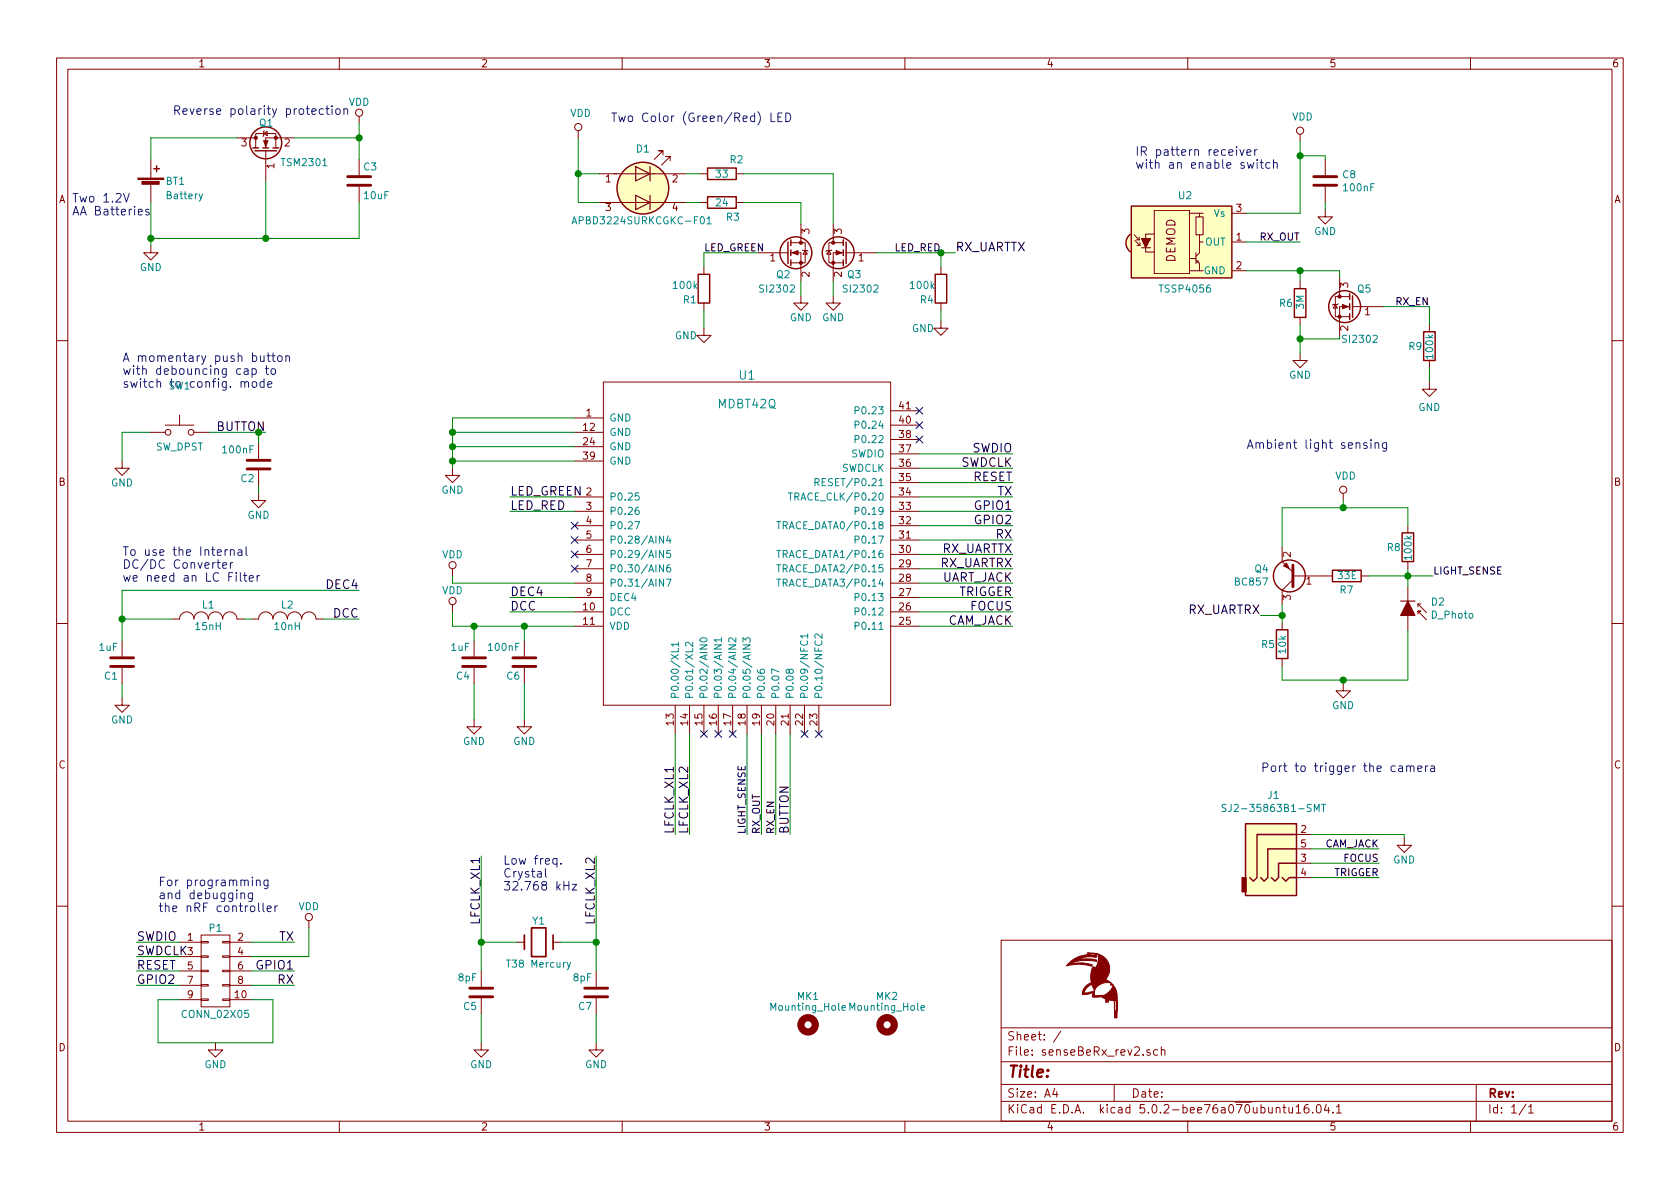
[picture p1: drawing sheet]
EESchema Schematic File Version 4
LIBS:senseBeRx_rev2-cache
EELAYER 26 0
EELAYER END
$Descr A4 11693 8268
encoding utf-8
Sheet 1 1
Title ""
Date ""
Rev ""
Comp ""
Comment1 ""
Comment2 ""
Comment3 ""
Comment4 ""
$EndDescr
$Comp
L senseBeRx_rev2-rescue:TSSP40xx-senseBeRx_rev1 U2
U 1 1
P 8275 1675
F 0 "U2" H 8250 2000 50  0000 C CNN
F 1 "TSSP4056" H 8250 1350 50  0000 C CNN
F 2 "OptoDevice:Vishay_MINIMOLD-3Pin" H 8225 1300 50  0001 C CNN
F 3 "http://www.vishay.com/docs/82462/tsop581.pdf" H 8925 1975 50  0001 C CNN
	1    8275 1675
	1    0    0    -1  
$EndComp
Wire Wire Line
	8675 1475 9050 1475
Wire Wire Line
	9050 1475 9050 1075
$Comp
L senseBeRx_rev2-rescue:VDD-senseBeRx_rev1 #PWR020
U 1 1
P 9050 975
F 0 "#PWR020" H 9050 825 50  0001 C CNN
F 1 "VDD" H 9067 1148 50  0000 C CNN
F 2 "" H 9050 975 60  0000 C CNN
F 3 "" H 9050 975 60  0000 C CNN
	1    9050 975 
	1    0    0    -1  
$EndComp
Wire Wire Line
	8675 1675 9050 1675
Wire Wire Line
	8675 1875 9050 1875
Wire Wire Line
	9050 1875 9050 1950
$Comp
L senseBeRx_rev2-rescue:R-senseBeRx_rev1 R6
U 1 1
P 9050 2100
F 0 "R6" H 8900 2100 50  0000 L CNN
F 1 "3M" V 9050 2050 50  0000 L CNN
F 2 "Resistor_SMD:R_0603_1608Metric_Pad1.05x0.95mm_HandSolder" V 8980 2100 30  0001 C CNN
F 3 "" H 9050 2100 30  0000 C CNN
	1    9050 2100
	1    0    0    -1  
$EndComp
$Comp
L senseBeRx_rev2-rescue:GND-senseBeRx_rev1 #PWR021
U 1 1
P 9050 2450
F 0 "#PWR021" H 9050 2200 50  0001 C CNN
F 1 "GND" H 9050 2300 50  0000 C CNN
F 2 "" H 9050 2450 60  0000 C CNN
F 3 "" H 9050 2450 60  0000 C CNN
	1    9050 2450
	1    0    0    -1  
$EndComp
$Comp
L senseBeRx_rev2-rescue:C-senseBeRx_rev1 C8
U 1 1
P 9225 1250
F 0 "C8" H 9340 1296 50  0000 L CNN
F 1 "100nF" H 9340 1205 50  0000 L CNN
F 2 "Capacitor_SMD:C_0603_1608Metric_Pad1.05x0.95mm_HandSolder" H 9263 1100 30  0001 C CNN
F 3 "" H 9225 1250 60  0000 C CNN
	1    9225 1250
	1    0    0    -1  
$EndComp
$Comp
L senseBeRx_rev2-rescue:GND-senseBeRx_rev1 #PWR022
U 1 1
P 9225 1450
F 0 "#PWR022" H 9225 1200 50  0001 C CNN
F 1 "GND" H 9225 1300 50  0000 C CNN
F 2 "" H 9225 1450 60  0000 C CNN
F 3 "" H 9225 1450 60  0000 C CNN
	1    9225 1450
	1    0    0    -1  
$EndComp
Wire Wire Line
	9225 1400 9225 1450
Wire Wire Line
	9050 1075 9225 1075
Wire Wire Line
	9225 1075 9225 1100
Connection ~ 9050 1075
Wire Wire Line
	9050 1075 9050 975 
Text Label 9050 1675 2    50   ~ 0
RX_OUT
Wire Wire Line
	4175 1400 4025 1400
Wire Wire Line
	4025 1400 4025 1200
Wire Wire Line
	4025 1200 4175 1200
Wire Wire Line
	4025 1200 4025 950 
Connection ~ 4025 1200
$Comp
L senseBeRx_rev2-rescue:VDD-senseBeRx_rev1 #PWR014
U 1 1
P 4025 950
F 0 "#PWR014" H 4025 800 50  0001 C CNN
F 1 "VDD" H 4042 1123 50  0000 C CNN
F 2 "" H 4025 950 60  0000 C CNN
F 3 "" H 4025 950 60  0000 C CNN
	1    4025 950 
	1    0    0    -1  
$EndComp
$Comp
L senseBeRx_rev2-rescue:LED_Dual_ACAC-senseBeRx_rev1 D1
U 1 1
P 4475 1300
F 0 "D1" H 4475 1575 50  0000 C CNN
F 1 " APBD3224SURKCGKC-F01" H 4450 1075 50  0000 C CNN
F 2 "senseBeRx_rev1_fp:LED_APBD3224SURKCGKC-F01" H 4505 1300 50  0001 C CNN
F 3 "~" H 4505 1300 50  0001 C CNN
	1    4475 1300
	1    0    0    -1  
$EndComp
$Comp
L senseBeRx_rev2-rescue:R-senseBeRx_rev1 R2
U 1 1
P 5025 1200
F 0 "R2" V 4925 1250 50  0000 L CNN
F 1 "33" V 5025 1150 50  0000 L CNN
F 2 "Resistor_SMD:R_0603_1608Metric_Pad1.05x0.95mm_HandSolder" V 4955 1200 30  0001 C CNN
F 3 "" H 5025 1200 30  0000 C CNN
	1    5025 1200
	0    1    1    0   
$EndComp
$Comp
L senseBeRx_rev2-rescue:R-senseBeRx_rev1 R3
U 1 1
P 5025 1400
F 0 "R3" V 5125 1425 50  0000 L CNN
F 1 "24" V 5025 1350 50  0000 L CNN
F 2 "Resistor_SMD:R_0603_1608Metric_Pad1.05x0.95mm_HandSolder" V 4955 1400 30  0001 C CNN
F 3 "" H 5025 1400 30  0000 C CNN
	1    5025 1400
	0    1    1    0   
$EndComp
Wire Wire Line
	4775 1200 4875 1200
Wire Wire Line
	4775 1400 4875 1400
Wire Wire Line
	5175 1200 5800 1200
Wire Wire Line
	5175 1400 5575 1400
Wire Wire Line
	5575 1400 5575 1550
Text Label 9950 2125 2    50   ~ 0
RX_EN
Wire Wire Line
	9625 2125 9950 2125
Wire Wire Line
	9325 2350 9325 2325
Wire Wire Line
	9050 2350 9325 2350
Wire Wire Line
	9325 1875 9325 1925
Wire Wire Line
	9050 1875 9325 1875
$Comp
L Transistor_FET:2N7002 Q5
U 1 1
P 9425 2125
F 0 "Q5" H 9300 2250 50  0000 L CNN
F 1 "SI2302" H 9250 1900 50  0000 L CNN
F 2 "Package_TO_SOT_SMD:SOT-23_Handsoldering" H 9625 2225 50  0001 C CNN
F 3 "~" H 9425 2125 50  0001 C CNN
	1    9425 2125
	-1   0    0    -1  
$EndComp
Wire Wire Line
	9050 2250 9050 2350
Text Label 6550 1750 2    50   ~ 0
LED_RED
$Comp
L Transistor_FET:2N7002 Q3
U 1 1
P 5900 1750
F 0 "Q3" H 5800 1600 50  0000 L CNN
F 1 "SI2302" H 5675 1500 50  0000 L CNN
F 2 "Package_TO_SOT_SMD:SOT-23_Handsoldering" H 6100 1850 50  0001 C CNN
F 3 "~" H 5900 1750 50  0001 C CNN
	1    5900 1750
	-1   0    0    -1  
$EndComp
$Comp
L Transistor_FET:2N7002 Q2
U 1 1
P 5475 1750
F 0 "Q2" H 5400 1600 50  0000 L CNN
F 1 "SI2302" H 5275 1500 50  0000 L CNN
F 2 "Package_TO_SOT_SMD:SOT-23_Handsoldering" H 5675 1850 50  0001 C CNN
F 3 "~" H 5475 1750 50  0001 C CNN
	1    5475 1750
	1    0    0    -1  
$EndComp
Wire Wire Line
	5800 1200 5800 1550
$Comp
L senseBeRx_rev2-rescue:GND-senseBeRx_rev1 #PWR017
U 1 1
P 5575 2050
F 0 "#PWR017" H 5575 1800 50  0001 C CNN
F 1 "GND" H 5575 1900 50  0000 C CNN
F 2 "" H 5575 2050 60  0000 C CNN
F 3 "" H 5575 2050 60  0000 C CNN
	1    5575 2050
	1    0    0    -1  
$EndComp
$Comp
L senseBeRx_rev2-rescue:GND-senseBeRx_rev1 #PWR018
U 1 1
P 5800 2050
F 0 "#PWR018" H 5800 1800 50  0001 C CNN
F 1 "GND" H 5800 1900 50  0000 C CNN
F 2 "" H 5800 2050 60  0000 C CNN
F 3 "" H 5800 2050 60  0000 C CNN
	1    5800 2050
	1    0    0    -1  
$EndComp
Wire Wire Line
	5575 1950 5575 2050
Wire Wire Line
	5800 1950 5800 2050
Connection ~ 9050 1875
Connection ~ 9050 2350
Wire Wire Line
	9050 2350 9050 2450
$Comp
L senseBeRx_rev2-rescue:D_Photo-senseBeRx_rev1 D2
U 1 1
P 9800 4275
F 0 "D2" V 9704 4432 50  0000 L CNN
F 1 "D_Photo" V 9795 4432 50  0000 L CNN
F 2 "LED_THT:LED_D5.0mm" H 9750 4275 50  0001 C CNN
F 3 "~" H 9750 4275 50  0001 C CNN
	1    9800 4275
	0    1    1    0   
$EndComp
$Comp
L senseBeRx_rev2-rescue:R-senseBeRx_rev1 R8
U 1 1
P 9800 3800
F 0 "R8" H 9650 3800 50  0000 L CNN
F 1 "100k" V 9800 3700 50  0000 L CNN
F 2 "Resistor_SMD:R_0603_1608Metric_Pad1.05x0.95mm_HandSolder" V 9730 3800 30  0001 C CNN
F 3 "" H 9800 3800 30  0000 C CNN
	1    9800 3800
	1    0    0    -1  
$EndComp
$Comp
L senseBeRx_rev2-rescue:GND-senseBeRx_rev1 #PWR024
U 1 1
P 9350 4750
F 0 "#PWR024" H 9350 4500 50  0001 C CNN
F 1 "GND" H 9350 4600 50  0000 C CNN
F 2 "" H 9350 4750 60  0000 C CNN
F 3 "" H 9350 4750 60  0000 C CNN
	1    9350 4750
	1    0    0    -1  
$EndComp
$Comp
L senseBeRx_rev2-rescue:VDD-senseBeRx_rev1 #PWR023
U 1 1
P 9350 3475
F 0 "#PWR023" H 9350 3325 50  0001 C CNN
F 1 "VDD" H 9367 3648 50  0000 C CNN
F 2 "" H 9350 3475 60  0000 C CNN
F 3 "" H 9350 3475 60  0000 C CNN
	1    9350 3475
	1    0    0    -1  
$EndComp
Text Label 9975 4000 0    50   ~ 0
LIGHT_SENSE
$Comp
L Device:Battery_Cell BT1
U 1 1
P 1050 1300
F 0 "BT1" H 1150 1350 50  0000 L CNN
F 1 "Battery" H 1150 1250 50  0000 L CNN
F 2 "senseBeRx_rev2_fp:AA_BAT_Holder" H 1050 1340 60  0001 C CNN
F 3 "" V 1050 1340 60  0000 C CNN
	1    1050 1300
	1    0    0    -1  
$EndComp
$Comp
L senseBeRx_rev2-rescue:Crystal-senseBeRx_rev1 Y1
U 1 1
P 3750 6550
F 0 "Y1" H 3750 6700 50  0000 C CNN
F 1 "T38 Mercury" H 3750 6400 50  0000 C CNN
F 2 "Crystal:Crystal_C38-LF_D3.0mm_L8.0mm_Vertical" H 3750 6550 50  0001 C CNN
F 3 "" H 3750 6550 50  0000 C CNN
	1    3750 6550
	1    0    0    -1  
$EndComp
$Comp
L senseBeRx_rev2-rescue:LOGO-senseBeRx_rev1 #G1
U 1 1
P 7600 6850
F 0 "#G1" H 7600 6652 60  0001 C CNN
F 1 "LOGO" H 7600 7048 60  0001 C CNN
F 2 "sense_rev3_fp:LOGO" H 7600 6850 60  0001 C CNN
F 3 "" H 7600 6850 60  0001 C CNN
	1    7600 6850
	1    0    0    -1  
$EndComp
$Comp
L senseBeRx_rev2-rescue:MDBT42Q-senseBeRx_rev1 U1
U 1 1
P 5200 3550
F 0 "U1" H 5200 4500 60  0000 C CNN
F 1 "MDBT42Q" H 5200 4300 60  0000 C CNN
F 2 "senseBeRx_rev1_fp:mdbt42Q" H 5000 4650 60  0001 C CNN
F 3 "" H 5000 4650 60  0000 C CNN
	1    5200 3550
	1    0    0    -1  
$EndComp
$Comp
L senseBeRx_rev2-rescue:C-senseBeRx_rev1 C3
U 1 1
P 2500 1250
F 0 "C3" H 2525 1350 50  0000 L CNN
F 1 "10uF" H 2525 1150 50  0000 L CNN
F 2 "Capacitor_SMD:C_0805_2012Metric_Pad1.15x1.40mm_HandSolder" H 2538 1100 30  0001 C CNN
F 3 "" H 2500 1250 60  0000 C CNN
	1    2500 1250
	1    0    0    -1  
$EndComp
$Comp
L senseBeRx_rev2-rescue:Mounting_Hole-senseBeRx_rev1 MK1
U 1 1
P 5625 7125
F 0 "MK1" H 5625 7325 50  0000 C CNN
F 1 "Mounting_Hole" H 5625 7250 50  0000 C CNN
F 2 "MountingHole:MountingHole_3mm" H 5625 7125 50  0001 C CNN
F 3 "" H 5625 7125 50  0001 C CNN
	1    5625 7125
	1    0    0    -1  
$EndComp
$Comp
L senseBeRx_rev2-rescue:GND-senseBeRx_rev1 #PWR03
U 1 1
P 1050 1700
F 0 "#PWR03" H 1050 1450 50  0001 C CNN
F 1 "GND" H 1050 1550 50  0000 C CNN
F 2 "" H 1050 1700 60  0000 C CNN
F 3 "" H 1050 1700 60  0000 C CNN
	1    1050 1700
	1    0    0    -1  
$EndComp
$Comp
L senseBeRx_rev2-rescue:VDD-senseBeRx_rev1 #PWR07
U 1 1
P 2500 850
F 0 "#PWR07" H 2500 700 50  0001 C CNN
F 1 "VDD" H 2500 1000 50  0000 C CNN
F 2 "" H 2500 850 60  0000 C CNN
F 3 "" H 2500 850 60  0000 C CNN
	1    2500 850 
	1    0    0    -1  
$EndComp
$Comp
L senseBeRx_rev2-rescue:CONN_02X05-senseBeRx_rev1 P1
U 1 1
P 1500 6750
F 0 "P1" H 1500 7050 50  0000 C CNN
F 1 "CONN_02X05" H 1500 6450 50  0000 C CNN
F 2 "senseBeRx_rev2_fp:prog_connect" H 1500 5550 60  0001 C CNN
F 3 "" H 1500 5550 60  0000 C CNN
	1    1500 6750
	1    0    0    -1  
$EndComp
$Comp
L senseBeRx_rev2-rescue:Mounting_Hole-senseBeRx_rev1 MK2
U 1 1
P 6175 7125
F 0 "MK2" H 6175 7325 50  0000 C CNN
F 1 "Mounting_Hole" H 6175 7250 50  0000 C CNN
F 2 "MountingHole:MountingHole_3mm" H 6175 7125 50  0001 C CNN
F 3 "" H 6175 7125 50  0001 C CNN
	1    6175 7125
	1    0    0    -1  
$EndComp
$Comp
L senseBeRx_rev2-rescue:INDUCTOR_SMALL-senseBeRx_rev1 L2
U 1 1
P 2000 4300
F 0 "L2" H 2000 4400 50  0000 C CNN
F 1 "10nH" H 2000 4250 50  0000 C CNN
F 2 "Inductor_SMD:L_0603_1608Metric_Pad1.05x0.95mm_HandSolder" H 2000 4300 60  0001 C CNN
F 3 "" H 2000 4300 60  0000 C CNN
	1    2000 4300
	1    0    0    -1  
$EndComp
$Comp
L senseBeRx_rev2-rescue:GND-senseBeRx_rev1 #PWR01
U 1 1
P 850 3200
F 0 "#PWR01" H 850 2950 50  0001 C CNN
F 1 "GND" H 850 3050 50  0000 C CNN
F 2 "" H 850 3200 60  0000 C CNN
F 3 "" H 850 3200 60  0000 C CNN
	1    850  3200
	1    0    0    -1  
$EndComp
$Comp
L senseBeRx_rev2-rescue:GND-senseBeRx_rev1 #PWR012
U 1 1
P 3350 7250
F 0 "#PWR012" H 3350 7000 50  0001 C CNN
F 1 "GND" H 3350 7100 50  0000 C CNN
F 2 "" H 3350 7250 60  0000 C CNN
F 3 "" H 3350 7250 60  0000 C CNN
	1    3350 7250
	1    0    0    -1  
$EndComp
$Comp
L senseBeRx_rev2-rescue:GND-senseBeRx_rev1 #PWR015
U 1 1
P 4150 7250
F 0 "#PWR015" H 4150 7000 50  0001 C CNN
F 1 "GND" H 4150 7100 50  0000 C CNN
F 2 "" H 4150 7250 60  0000 C CNN
F 3 "" H 4150 7250 60  0000 C CNN
	1    4150 7250
	1    0    0    -1  
$EndComp
$Comp
L senseBeRx_rev2-rescue:GND-senseBeRx_rev1 #PWR04
U 1 1
P 1500 7300
F 0 "#PWR04" H 1500 7050 50  0001 C CNN
F 1 "GND" H 1500 7150 50  0000 C CNN
F 2 "" H 1500 7300 60  0000 C CNN
F 3 "" H 1500 7300 60  0000 C CNN
	1    1500 7300
	1    0    0    -1  
$EndComp
$Comp
L senseBeRx_rev2-rescue:GND-senseBeRx_rev1 #PWR011
U 1 1
P 3300 5000
F 0 "#PWR011" H 3300 4750 50  0001 C CNN
F 1 "GND" H 3300 4850 50  0000 C CNN
F 2 "" H 3300 5000 60  0000 C CNN
F 3 "" H 3300 5000 60  0000 C CNN
	1    3300 5000
	1    0    0    -1  
$EndComp
$Comp
L senseBeRx_rev2-rescue:GND-senseBeRx_rev1 #PWR013
U 1 1
P 3650 5000
F 0 "#PWR013" H 3650 4750 50  0001 C CNN
F 1 "GND" H 3650 4850 50  0000 C CNN
F 2 "" H 3650 5000 60  0000 C CNN
F 3 "" H 3650 5000 60  0000 C CNN
	1    3650 5000
	1    0    0    -1  
$EndComp
$Comp
L senseBeRx_rev2-rescue:GND-senseBeRx_rev1 #PWR08
U 1 1
P 3150 3250
F 0 "#PWR08" H 3150 3000 50  0001 C CNN
F 1 "GND" H 3150 3100 50  0000 C CNN
F 2 "" H 3150 3250 60  0000 C CNN
F 3 "" H 3150 3250 60  0000 C CNN
	1    3150 3250
	1    0    0    -1  
$EndComp
NoConn ~ 4000 3850
NoConn ~ 4900 5100
NoConn ~ 5000 5100
NoConn ~ 5600 5100
NoConn ~ 5700 5100
NoConn ~ 6400 2850
NoConn ~ 6400 2950
NoConn ~ 6400 3050
Text Label 5500 5800 1    60   ~ 0
BUTTON
Text Label 3550 3550 0    60   ~ 0
LED_RED
Text Label 3550 3450 0    60   ~ 0
LED_GREEN
Text Label 3550 4150 0    60   ~ 0
DEC4
Text Label 3550 4250 0    60   ~ 0
DCC
Text Label 7050 3150 2    60   ~ 0
SWDIO
Text Label 7050 3250 2    60   ~ 0
SWDCLK
Text Label 7050 3350 2    60   ~ 0
RESET
Text Label 7050 3750 2    60   ~ 0
RX
Text Label 7050 3450 2    60   ~ 0
TX
Text Label 7050 3550 2    60   ~ 0
GPIO1
Text Label 7050 3650 2    60   ~ 0
GPIO2
$Comp
L senseBeRx_rev2-rescue:VDD-senseBeRx_rev1 #PWR010
U 1 1
P 3150 4250
F 0 "#PWR010" H 3150 4100 50  0001 C CNN
F 1 "VDD" H 3150 4400 50  0000 C CNN
F 2 "" H 3150 4250 60  0000 C CNN
F 3 "" H 3150 4250 60  0000 C CNN
	1    3150 4250
	1    0    0    -1  
$EndComp
Text Label 2500 4100 2    60   ~ 0
DEC4
Text Label 2500 4300 2    60   ~ 0
DCC
Text Label 4700 5800 1    60   ~ 0
LFCLK_XL1
Text Label 4800 5800 1    60   ~ 0
LFCLK_XL2
NoConn ~ 4000 3950
Text Label 3350 5950 3    60   ~ 0
LFCLK_XL1
Text Label 4150 5950 3    60   ~ 0
LFCLK_XL2
Text Label 1850 3000 2    60   ~ 0
BUTTON
Text Label 950  6550 0    60   ~ 0
SWDIO
Text Label 950  6650 0    60   ~ 0
SWDCLK
Text Label 950  6750 0    60   ~ 0
RESET
Text Label 2050 6850 2    60   ~ 0
RX
Text Label 2050 6550 2    60   ~ 0
TX
Text Label 2050 6750 2    60   ~ 0
GPIO1
Text Label 950  6850 0    60   ~ 0
GPIO2
$Comp
L senseBeRx_rev2-rescue:VDD-senseBeRx_rev1 #PWR06
U 1 1
P 2150 6450
F 0 "#PWR06" H 2150 6300 50  0001 C CNN
F 1 "VDD" H 2150 6600 50  0000 C CNN
F 2 "" H 2150 6450 60  0000 C CNN
F 3 "" H 2150 6450 60  0000 C CNN
	1    2150 6450
	1    0    0    -1  
$EndComp
$Comp
L senseBeRx_rev2-rescue:C-senseBeRx_rev1 C7
U 1 1
P 4150 6900
F 0 "C7" H 4175 7000 50  0000 L CNN
F 1 "8pF" H 4175 6800 50  0000 L CNN
F 2 "Capacitor_SMD:C_0603_1608Metric_Pad1.05x0.95mm_HandSolder" H 4188 6750 30  0001 C CNN
F 3 "" H 4150 6900 60  0000 C CNN
	1    4150 6900
	-1   0    0    1   
$EndComp
$Comp
L senseBeRx_rev2-rescue:C-senseBeRx_rev1 C5
U 1 1
P 3350 6900
F 0 "C5" H 3375 7000 50  0000 L CNN
F 1 "8pF" H 3375 6800 50  0000 L CNN
F 2 "Capacitor_SMD:C_0603_1608Metric_Pad1.05x0.95mm_HandSolder" H 3388 6750 30  0001 C CNN
F 3 "" H 3350 6900 60  0000 C CNN
	1    3350 6900
	-1   0    0    1   
$EndComp
$Comp
L senseBeRx_rev2-rescue:C-senseBeRx_rev1 C4
U 1 1
P 3300 4600
F 0 "C4" H 3325 4700 50  0000 L CNN
F 1 "1uF" H 3325 4500 50  0000 L CNN
F 2 "Capacitor_SMD:C_0603_1608Metric_Pad1.05x0.95mm_HandSolder" H 3338 4450 30  0001 C CNN
F 3 "" H 3300 4600 60  0000 C CNN
	1    3300 4600
	-1   0    0    1   
$EndComp
$Comp
L senseBeRx_rev2-rescue:C-senseBeRx_rev1 C6
U 1 1
P 3650 4600
F 0 "C6" H 3675 4700 50  0000 L CNN
F 1 "100nF" H 3675 4500 50  0000 L CNN
F 2 "Capacitor_SMD:C_0603_1608Metric_Pad1.05x0.95mm_HandSolder" H 3688 4450 30  0001 C CNN
F 3 "" H 3650 4600 60  0000 C CNN
	1    3650 4600
	-1   0    0    1   
$EndComp
$Comp
L senseBeRx_rev2-rescue:C-senseBeRx_rev1 C1
U 1 1
P 850 4600
F 0 "C1" H 875 4700 50  0000 L CNN
F 1 "1uF" H 875 4500 50  0000 L CNN
F 2 "Capacitor_SMD:C_0603_1608Metric_Pad1.05x0.95mm_HandSolder" H 888 4450 30  0001 C CNN
F 3 "" H 850 4600 60  0000 C CNN
	1    850  4600
	-1   0    0    1   
$EndComp
$Comp
L senseBeRx_rev2-rescue:INDUCTOR_SMALL-senseBeRx_rev1 L1
U 1 1
P 1450 4300
F 0 "L1" H 1450 4400 50  0000 C CNN
F 1 "15nH" H 1450 4250 50  0000 C CNN
F 2 "Inductor_SMD:L_0603_1608Metric_Pad1.05x0.95mm_HandSolder" H 1450 4300 60  0001 C CNN
F 3 "" H 1450 4300 60  0000 C CNN
	1    1450 4300
	1    0    0    -1  
$EndComp
$Comp
L Transistor_FET:2N7002 Q1
U 1 1
P 1850 1050
F 0 "Q1" V 2050 1100 50  0000 R CNN
F 1 "TSM2301" V 1775 950 50  0000 R CNN
F 2 "Package_TO_SOT_SMD:SOT-23_Handsoldering" H 2050 1150 29  0001 C CNN
F 3 "" H 1850 1050 60  0000 C CNN
	1    1850 1050
	0    -1   -1   0   
$EndComp
$Comp
L senseBeRx_rev2-rescue:VDD-senseBeRx_rev1 #PWR09
U 1 1
P 3150 4000
F 0 "#PWR09" H 3150 3850 50  0001 C CNN
F 1 "VDD" H 3150 4150 50  0000 C CNN
F 2 "" H 3150 4000 60  0000 C CNN
F 3 "" H 3150 4000 60  0000 C CNN
	1    3150 4000
	1    0    0    -1  
$EndComp
Wire Wire Line
	1050 1650 1850 1650
Wire Wire Line
	2500 1650 2500 1400
Wire Wire Line
	1050 1400 1050 1650
Wire Wire Line
	1850 1250 1850 1650
Connection ~ 1850 1650
Wire Wire Line
	1050 1100 1050 950 
Wire Wire Line
	1050 950  1650 950 
Wire Wire Line
	1050 3000 850  3000
Wire Wire Line
	850  3000 850  3200
Wire Wire Line
	1450 3000 1800 3000
Wire Wire Line
	850  4100 850  4300
Wire Wire Line
	850  4300 1200 4300
Wire Wire Line
	850  4750 850  4850
Wire Wire Line
	850  4100 2500 4100
Connection ~ 850  4300
Wire Wire Line
	3150 4350 3300 4350
Wire Wire Line
	3300 4450 3300 4350
Connection ~ 3300 4350
Wire Wire Line
	3650 4450 3650 4350
Connection ~ 3650 4350
Wire Wire Line
	3300 4750 3300 5000
Wire Wire Line
	3350 5950 3350 6550
Wire Wire Line
	3900 6550 4150 6550
Wire Wire Line
	4150 5950 4150 6550
Wire Wire Line
	3350 7050 3350 7250
Wire Wire Line
	4150 7050 4150 7250
Connection ~ 4150 6550
Wire Wire Line
	3600 6550 3350 6550
Connection ~ 3350 6550
Wire Wire Line
	3150 2900 3150 3000
Wire Wire Line
	3150 2900 4000 2900
Wire Wire Line
	4000 3000 3150 3000
Connection ~ 3150 3000
Wire Wire Line
	4000 3100 3150 3100
Connection ~ 3150 3100
Wire Wire Line
	4000 3200 3150 3200
Connection ~ 3150 3200
Wire Wire Line
	3550 4250 4000 4250
Wire Wire Line
	4700 5800 4700 5100
Wire Wire Line
	4800 5100 4800 5800
Wire Wire Line
	6400 3150 7050 3150
Wire Wire Line
	6400 3250 7050 3250
Wire Wire Line
	7050 3350 6400 3350
Wire Wire Line
	7050 3550 6400 3550
Wire Wire Line
	6400 3650 7050 3650
Wire Wire Line
	7050 3750 6400 3750
Wire Wire Line
	950  6550 1250 6550
Wire Wire Line
	1250 6750 950  6750
Wire Wire Line
	950  6850 1250 6850
Wire Wire Line
	1750 6850 2050 6850
Wire Wire Line
	3150 4250 3150 4350
Wire Wire Line
	3650 4750 3650 5000
Wire Wire Line
	3150 4000 3150 4050
Wire Wire Line
	3150 4050 4000 4050
Wire Wire Line
	1750 4300 1700 4300
Wire Wire Line
	2500 4300 2250 4300
Wire Wire Line
	3550 4150 4000 4150
Wire Wire Line
	2500 850  2500 950 
Wire Wire Line
	2050 950  2500 950 
Connection ~ 2500 950 
Connection ~ 1050 1650
Wire Wire Line
	950  6650 1250 6650
Wire Wire Line
	2150 6450 2150 6650
Wire Wire Line
	3550 3450 4000 3450
Wire Wire Line
	2150 6650 1750 6650
Wire Wire Line
	2050 6550 1750 6550
Wire Wire Line
	1750 6750 2050 6750
Wire Wire Line
	1100 7250 1100 6950
Wire Wire Line
	1900 7250 1900 6950
Wire Wire Line
	1100 6950 1250 6950
Wire Wire Line
	1900 6950 1750 6950
Wire Wire Line
	3550 3550 4000 3550
Wire Wire Line
	6400 3450 7050 3450
Wire Wire Line
	1850 1650 2500 1650
Wire Wire Line
	850  4300 850  4450
Wire Wire Line
	3300 4350 3650 4350
Wire Wire Line
	3650 4350 4000 4350
Wire Wire Line
	4150 6550 4150 6750
Wire Wire Line
	3350 6550 3350 6750
Wire Wire Line
	3150 3000 3150 3100
Wire Wire Line
	3150 3100 3150 3200
Wire Wire Line
	3150 3200 3150 3250
Wire Wire Line
	2500 950  2500 1100
Wire Wire Line
	1050 1650 1050 1700
Text Notes 500  1500 0    60   ~ 0
Two 1.2V \nAA Batteries
Text Notes 1200 800  0    60   ~ 0
Reverse polarity protection
Text Notes 4250 850  0    60   ~ 0
Two Color (Green/Red) LED
Text Notes 850  2700 0    60   ~ 0
A momentary push button \nwith debouncing cap to \nswitch to config. mode
Text Notes 850  4050 0    60   ~ 0
To use the Internal \nDC/DC Converter \nwe need an LC Filter
Text Notes 1100 6350 0    60   ~ 0
For programming \nand debugging \nthe nRF controller
Text Notes 3500 6200 0    60   ~ 0
Low freq. \nCrystal\n32.768 kHz\n
Text Notes 7900 1175 0    60   ~ 0
IR pattern receiver \nwith an enable switch\n
Text Notes 8675 3125 0    60   ~ 0
Ambient light sensing
$Comp
L Switch:SW_Push SW1
U 1 1
P 1250 3000
F 0 "SW1" H 1250 3325 50  0000 C CNN
F 1 "SW_DPST" H 1250 2900 50  0000 C CNN
F 2 "Button_Switch_THT:SW_PUSH_6mm" H 1250 3000 50  0001 C CNN
F 3 "" H 1250 3000 50  0001 C CNN
	1    1250 3000
	1    0    0    -1  
$EndComp
Text Label 5200 5800 1    50   ~ 0
LIGHT_SENSE
Text Label 5300 5800 1    50   ~ 0
RX_OUT
Text Label 5400 5800 1    50   ~ 0
RX_EN
$Comp
L senseBeRx_rev2-rescue:R-senseBeRx_rev1 R9
U 1 1
P 9950 2400
F 0 "R9" H 9800 2400 50  0000 L CNN
F 1 "100k" V 9950 2300 50  0000 L CNN
F 2 "Resistor_SMD:R_0603_1608Metric_Pad1.05x0.95mm_HandSolder" V 9880 2400 30  0001 C CNN
F 3 "" H 9950 2400 30  0000 C CNN
	1    9950 2400
	1    0    0    -1  
$EndComp
Wire Wire Line
	9950 2250 9950 2125
Wire Wire Line
	9950 2550 9950 2650
$Comp
L senseBeRx_rev2-rescue:GND-senseBeRx_rev1 #PWR026
U 1 1
P 9950 2650
F 0 "#PWR026" H 9950 2400 50  0001 C CNN
F 1 "GND" H 9950 2475 50  0000 C CNN
F 2 "" H 9950 2650 60  0000 C CNN
F 3 "" H 9950 2650 60  0000 C CNN
	1    9950 2650
	1    0    0    -1  
$EndComp
$Comp
L senseBeRx_rev2-rescue:R-senseBeRx_rev1 R1
U 1 1
P 4900 2000
F 0 "R1" H 4750 1925 50  0000 L CNN
F 1 "100k" H 4675 2025 50  0000 L CNN
F 2 "Resistor_SMD:R_0603_1608Metric_Pad1.05x0.95mm_HandSolder" V 4830 2000 30  0001 C CNN
F 3 "" H 4900 2000 30  0000 C CNN
	1    4900 2000
	1    0    0    -1  
$EndComp
Wire Wire Line
	4900 2150 4900 2275
$Comp
L senseBeRx_rev2-rescue:GND-senseBeRx_rev1 #PWR016
U 1 1
P 4900 2275
F 0 "#PWR016" H 4900 2025 50  0001 C CNN
F 1 "GND" H 4775 2225 50  0000 C CNN
F 2 "" H 4900 2275 60  0000 C CNN
F 3 "" H 4900 2275 60  0000 C CNN
	1    4900 2275
	1    0    0    -1  
$EndComp
Wire Wire Line
	4900 1850 4900 1750
Wire Wire Line
	4900 1750 5275 1750
$Comp
L senseBeRx_rev2-rescue:R-senseBeRx_rev1 R4
U 1 1
P 6550 2000
F 0 "R4" H 6400 1925 50  0000 L CNN
F 1 "100k" H 6325 2025 50  0000 L CNN
F 2 "Resistor_SMD:R_0603_1608Metric_Pad1.05x0.95mm_HandSolder" V 6480 2000 30  0001 C CNN
F 3 "" H 6550 2000 30  0000 C CNN
	1    6550 2000
	1    0    0    -1  
$EndComp
Wire Wire Line
	6550 2150 6550 2225
$Comp
L senseBeRx_rev2-rescue:GND-senseBeRx_rev1 #PWR019
U 1 1
P 6550 2225
F 0 "#PWR019" H 6550 1975 50  0001 C CNN
F 1 "GND" H 6425 2175 50  0000 C CNN
F 2 "" H 6550 2225 60  0000 C CNN
F 3 "" H 6550 2225 60  0000 C CNN
	1    6550 2225
	1    0    0    -1  
$EndComp
$Comp
L senseBeRx_rev2-rescue:C-senseBeRx_rev1 C2
U 1 1
P 1800 3225
F 0 "C2" H 1825 3325 50  0000 L CNN
F 1 "100nF" H 1825 3125 50  0000 L CNN
F 2 "Capacitor_SMD:C_0603_1608Metric_Pad1.05x0.95mm_HandSolder" H 1838 3075 30  0001 C CNN
F 3 "" H 1800 3225 60  0000 C CNN
	1    1800 3225
	-1   0    0    1   
$EndComp
Wire Wire Line
	1800 3075 1800 3000
Connection ~ 1800 3000
Wire Wire Line
	1800 3000 1850 3000
$Comp
L senseBeRx_rev2-rescue:GND-senseBeRx_rev1 #PWR05
U 1 1
P 1800 3425
F 0 "#PWR05" H 1800 3175 50  0001 C CNN
F 1 "GND" H 1800 3275 50  0000 C CNN
F 2 "" H 1800 3425 60  0000 C CNN
F 3 "" H 1800 3425 60  0000 C CNN
	1    1800 3425
	1    0    0    -1  
$EndComp
Wire Wire Line
	1800 3375 1800 3425
$Comp
L senseBeRx_rev2:STEREO_SOCKET_3.5MM_SMD J1
U 1 1
P 8875 5950
F 0 "J1" H 8865 6375 50  0000 C CNN
F 1 "SJ2-35863B1-SMT" H 8865 6284 50  0000 C CNN
F 2 "Connector_Audio:Jack_3.5mm_PJ320D_Horizontal" H 9125 6050 50  0001 C CNN
F 3 "" H 9125 6050 50  0001 C CNN
	1    8875 5950
	1    0    0    -1  
$EndComp
Wire Wire Line
	9125 6000 9600 6000
Wire Wire Line
	9125 5900 9600 5900
Text Label 9600 6100 2    50   ~ 0
TRIGGER
Text Label 9600 6000 2    50   ~ 0
FOCUS
Wire Wire Line
	9775 5800 9775 5825
Wire Wire Line
	9125 5800 9775 5800
$Comp
L senseBeRx_rev2-rescue:GND-senseBeRx_rev1 #PWR025
U 1 1
P 9775 5825
F 0 "#PWR025" H 9775 5575 50  0001 C CNN
F 1 "GND" H 9775 5675 50  0000 C CNN
F 2 "" H 9775 5825 60  0000 C CNN
F 3 "" H 9775 5825 60  0000 C CNN
	1    9775 5825
	1    0    0    -1  
$EndComp
Text Notes 8775 5375 0    60   ~ 0
Port to trigger the camera
Wire Wire Line
	6400 4150 7050 4150
Wire Wire Line
	6400 4250 7050 4250
Text Label 7050 4150 2    60   ~ 0
TRIGGER
Text Label 7050 4250 2    60   ~ 0
FOCUS
Text Label 9600 5900 2    50   ~ 0
CAM_JACK
Wire Wire Line
	6400 3850 7050 3850
Wire Wire Line
	7050 3950 6400 3950
Wire Wire Line
	6400 4050 7050 4050
Wire Wire Line
	6400 4350 7050 4350
Text Label 7050 4350 2    60   ~ 0
CAM_JACK
Text Label 7050 4050 2    60   ~ 0
UART_JACK
Text Label 7050 3950 2    60   ~ 0
RX_UARTRX
Text Label 7050 3850 2    60   ~ 0
RX_UARTTX
Text Label 4900 1750 0    50   ~ 0
LED_GREEN
Wire Wire Line
	6100 1750 6550 1750
Wire Wire Line
	6550 1750 6550 1850
NoConn ~ 4000 3650
NoConn ~ 4000 3750
NoConn ~ 5100 5100
Wire Wire Line
	5200 5100 5200 5800
Wire Wire Line
	5300 5800 5300 5100
Wire Wire Line
	5400 5100 5400 5800
Wire Wire Line
	5500 5800 5500 5100
$Comp
L Device:Q_PNP_BEC Q4
U 1 1
P 9025 4000
F 0 "Q4" H 9215 3954 50  0000 L CNN
F 1 "BC857" H 9215 4045 50  0000 L CNN
F 2 "Package_TO_SOT_SMD:SOT-23" H 9225 4100 50  0001 C CNN
F 3 "~" H 9025 4000 50  0001 C CNN
	1    9025 4000
	-1   0    0    1   
$EndComp
$Comp
L senseBeRx_rev2-rescue:R-senseBeRx_rev1 R7
U 1 1
P 9375 4000
F 0 "R7" V 9275 3950 50  0000 L CNN
F 1 "33E" V 9375 3925 50  0000 L CNN
F 2 "Resistor_SMD:R_0603_1608Metric_Pad1.05x0.95mm_HandSolder" V 9305 4000 30  0001 C CNN
F 3 "" H 9375 4000 30  0000 C CNN
	1    9375 4000
	0    -1   -1   0   
$EndComp
$Comp
L senseBeRx_rev2-rescue:R-senseBeRx_rev1 R5
U 1 1
P 8925 4475
F 0 "R5" H 8775 4475 50  0000 L CNN
F 1 "10k" V 8925 4400 50  0000 L CNN
F 2 "Resistor_SMD:R_0603_1608Metric_Pad1.05x0.95mm_HandSolder" V 8855 4475 30  0001 C CNN
F 3 "" H 8925 4475 30  0000 C CNN
	1    8925 4475
	1    0    0    -1  
$EndComp
Wire Wire Line
	9800 4375 9800 4725
Wire Wire Line
	8925 4200 8925 4275
Wire Wire Line
	9800 3950 9800 4000
Wire Wire Line
	9525 4000 9800 4000
Connection ~ 9800 4000
Wire Wire Line
	9800 4000 9800 4075
Wire Wire Line
	8925 3800 8925 3525
Wire Wire Line
	8925 3525 9350 3525
Wire Wire Line
	9350 3525 9350 3475
Wire Wire Line
	9800 3650 9800 3525
Wire Wire Line
	9800 3525 9350 3525
Connection ~ 9350 3525
Text Label 8775 4275 2    60   ~ 0
RX_UARTRX
Wire Wire Line
	8925 4625 8925 4725
Text Label 6650 1750 0    60   ~ 0
RX_UARTTX
Wire Wire Line
	1100 7250 1500 7250
Wire Wire Line
	8925 4725 9350 4725
$Comp
L senseBeRx_rev2-rescue:GND-senseBeRx_rev1 #PWR02
U 1 1
P 850 4850
F 0 "#PWR02" H 850 4600 50  0001 C CNN
F 1 "GND" H 850 4700 50  0000 C CNN
F 2 "" H 850 4850 60  0000 C CNN
F 3 "" H 850 4850 60  0000 C CNN
	1    850  4850
	1    0    0    -1  
$EndComp
Wire Wire Line
	9125 6100 9600 6100
Connection ~ 8925 4275
Wire Wire Line
	8925 4275 8925 4325
Wire Wire Line
	8775 4275 8925 4275
Wire Wire Line
	9800 4000 9975 4000
Wire Wire Line
	6550 1750 6650 1750
Connection ~ 6550 1750
Wire Wire Line
	9350 4750 9350 4725
Connection ~ 9350 4725
Wire Wire Line
	9350 4725 9800 4725
Wire Wire Line
	1500 7300 1500 7250
Connection ~ 1500 7250
Wire Wire Line
	1500 7250 1900 7250
$EndSCHEMATC
